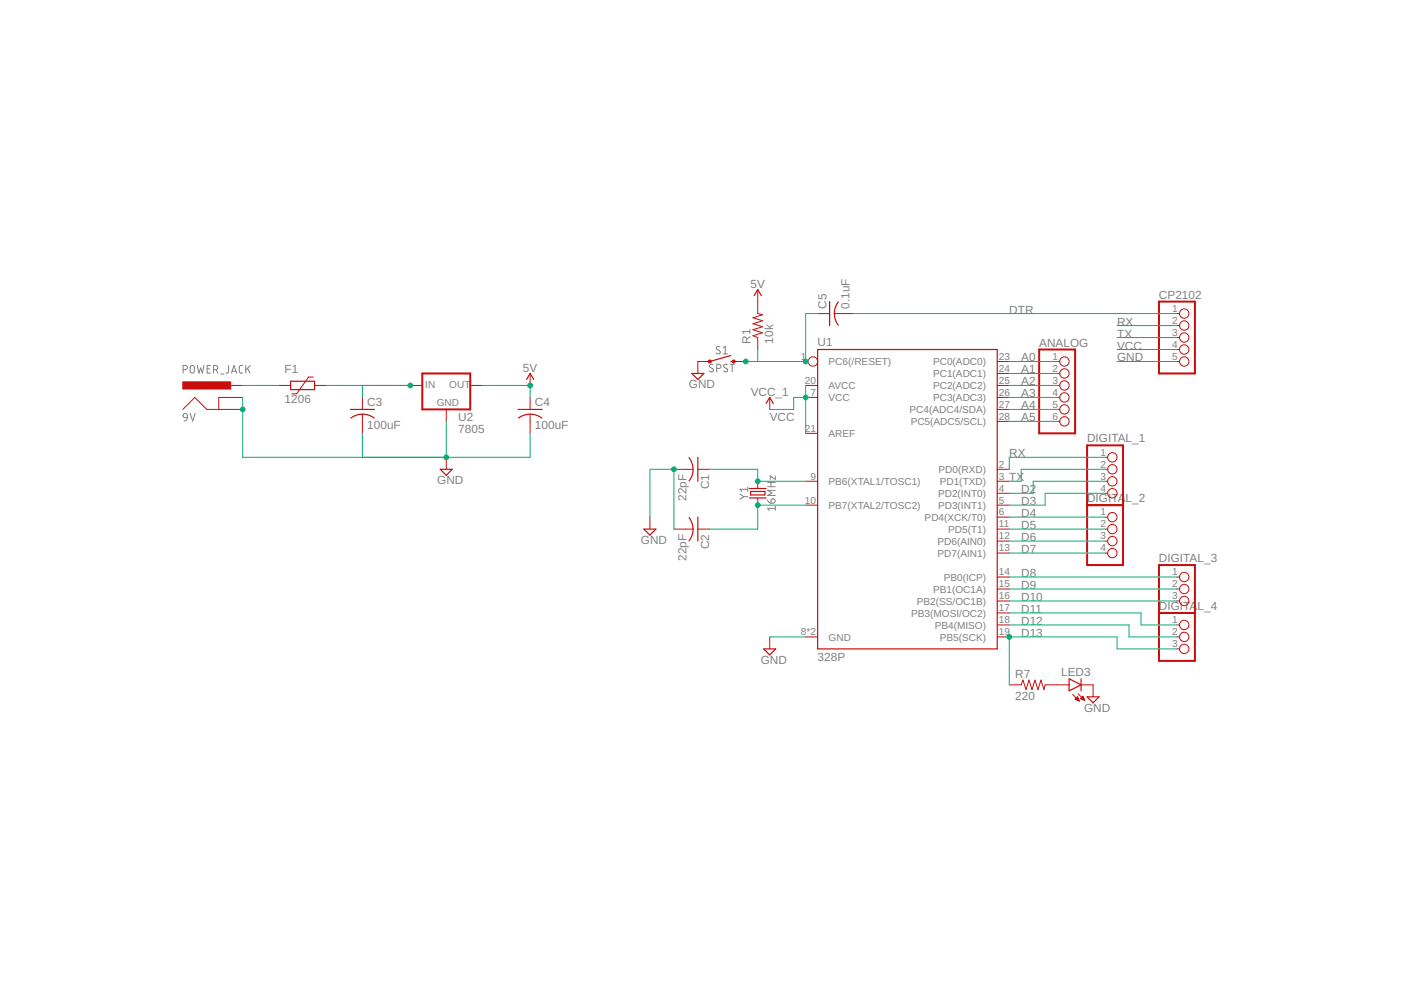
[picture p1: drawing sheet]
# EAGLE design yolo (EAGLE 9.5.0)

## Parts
9V  POWER_JACK  [POWER_JACK_PTH]
ANALOG  PINHD-1X6  [1X06]
C1  22pF  C-US025-025X050  [C025-025X050]
C2  22pF  C-US025-025X050  [C025-025X050]
C3  100uF  C-US025-025X050  [C025-025X050]
C4  100uF  C-US025-025X050  [C025-025X050]
C5  0.1uF  C-US025-025X050  [C025-025X050]
CP2102  PINHD-1X5  [1X05]
DIGITAL_1  PINHD-1X4  [1X04]
DIGITAL_2  PINHD-1X4  [1X04]
DIGITAL_3  PINHD-1X3  [1X03]
DIGITAL_4  PINHD-1X3  [1X03]
F1  1206  1206L175SL  [1206L]
LED3  LED5MM  [LED5MM]
R1  10k  R-US_0204/7  [0204/7]
R7  220  R-US_0204/7  [0204/7]
S1  SPST  MOMENTARY-SWITCH-SPST-PTH-6.0MM  [TACTILE_SWITCH_PTH_6.0MM]
U1  328P  ATMEGA328P_PDIP  [DIP28]
U2  7805  R-78E5.0-1.0  [DC-DC_CONVERTER_78XX]
Y1  16MHz  CRYSTAL-16MHZPTH-HC49US  [HC49US]

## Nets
A0: ANALOG.1 U1.23(PC0(ADC0))
A1: ANALOG.2 U1.24(PC1(ADC1))
A2: ANALOG.3 U1.25(PC2(ADC2))
A3: ANALOG.4 U1.26(PC3(ADC3))
A4: ANALOG.5 U1.27(PC4(ADC4/SDA))
A5: ANALOG.6 U1.28(PC5(ADC5/SCL))
D2: DIGITAL_1.3 U1.4(PD2(INT0))
D3: DIGITAL_1.4 U1.5(PD3(INT1))
D4: DIGITAL_2.1 U1.6(PD4(XCK/T0))
D5: DIGITAL_2.2 U1.11(PD5(T1))
D6: DIGITAL_2.3 U1.12(PD6(AIN0))
D7: DIGITAL_2.4 U1.13(PD7(AIN1))
D8: DIGITAL_3.1 U1.14(PB0(ICP))
D9: DIGITAL_3.2 U1.15(PB1(OC1A))
D10: DIGITAL_3.3 U1.16(PB2(SS/OC1B))
D11: DIGITAL_4.1 U1.17(PB3(MOSI/OC2))
D12: DIGITAL_4.2 U1.18(PB4(MISO))
D13: DIGITAL_4.3 R7.1 U1.19(PB5(SCK))
DTR: C5.2 CP2102.1
GND: 9V.GND 9V.GNDBREAK C1.2 C2.2 C3.2 C4.2 CP2102.5 LED3.K(C) S1.1 U1.8(GND) U1.22(GND) U2.GND
N$2: 9V.PWR F1.2
N$3: C3.1 F1.1 U2.VIN(IN)
N$4: C1.1 U1.9(PB6(XTAL1/TOSC1)) Y1.2
N$6: C2.1 U1.10(PB7(XTAL2/TOSC2)) Y1.1
N$8: LED3.A R7.2
RST: C5.1 R1.1 S1.3 U1.1(PC6(/RESET))
RX: CP2102.2 DIGITAL_1.1 U1.2(PD0(RXD))
TX: CP2102.3 DIGITAL_1.2 U1.3(PD1(TXD))
VCC: CP2102.4 U1.7(VCC) U1.20(AVCC) U1.21(AREF) ; supply symbol labelled VCC_1
VCC_1: C4.1 R1.2 U2.VOUT(OUT) ; supply symbol labelled 5V

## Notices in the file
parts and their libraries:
SparkFun-IC-Microcontroller: Licensing: Creative Commons ShareAlike 4.0 International - https://creativecommons.org/licenses/by-sa/4.0
